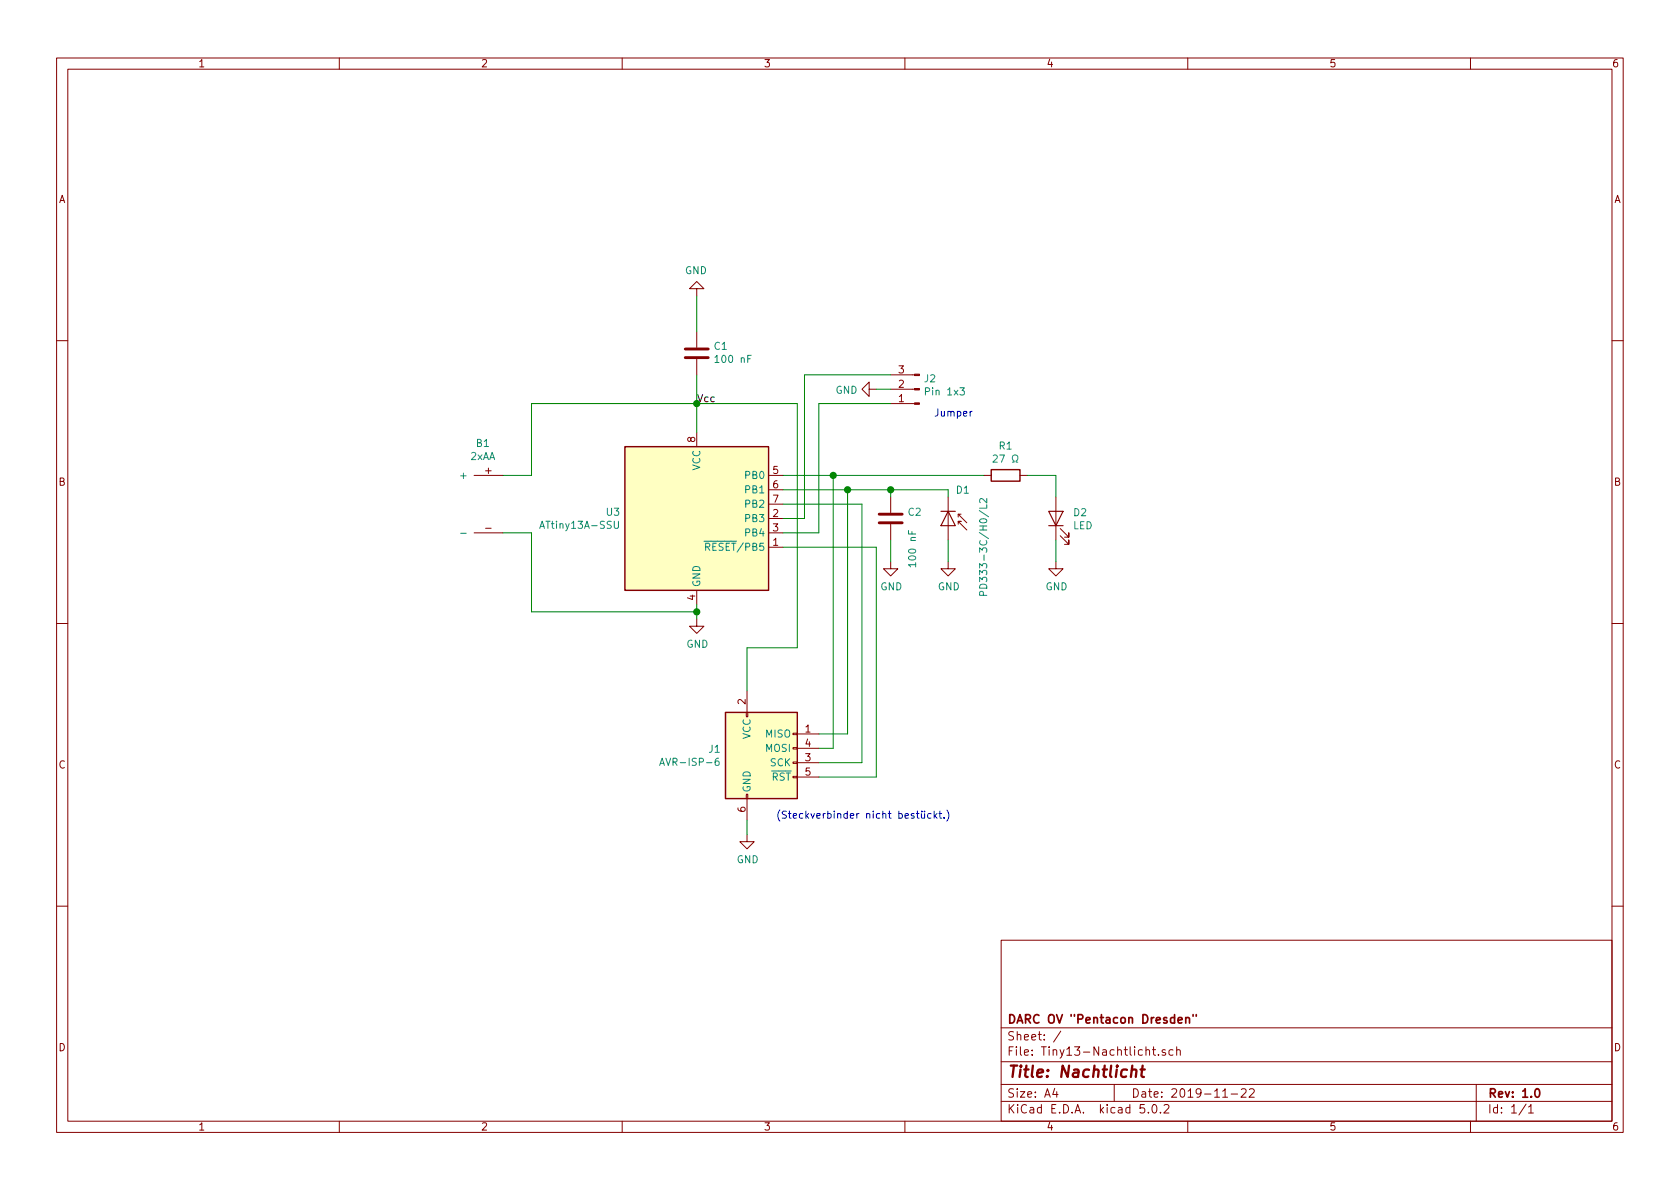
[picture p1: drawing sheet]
EESchema Schematic File Version 4
LIBS:Tiny13-Nachtlicht-cache
EELAYER 26 0
EELAYER END
$Descr A4 11693 8268
encoding utf-8
Sheet 1 1
Title "Nachtlicht"
Date "2019-11-22"
Rev "1.0"
Comp "DARC OV \"Pentacon Dresden\""
Comment1 ""
Comment2 ""
Comment3 ""
Comment4 ""
$EndDescr
$Comp
L MCU_Microchip_ATtiny:ATtiny13A-SSU U3
U 1 1
P 4850 3600
F 0 "U3" H 4320 3646 50  0000 R CNN
F 1 "ATtiny13A-SSU" H 4320 3555 50  0000 R CNN
F 2 "Package_SO:SOIC-8_3.9x4.9mm_P1.27mm" H 4850 3600 50  0001 C CIN
F 3 "http://ww1.microchip.com/downloads/en/DeviceDoc/doc8126.pdf" H 4850 3600 50  0001 C CNN
	1    4850 3600
	1    0    0    -1  
$EndComp
$Comp
L Device:C C1
U 1 1
P 4850 2450
F 0 "C1" H 4735 2404 50  0000 R CNN
F 1 "100 nF" H 4735 2495 50  0000 R CNN
F 2 "Capacitors_SMD:C_0805_HandSoldering" H 4888 2300 50  0001 C CNN
F 3 "~" H 4850 2450 50  0001 C CNN
	1    4850 2450
	-1   0    0    1   
$EndComp
$Comp
L Device:C C2
U 1 1
P 6200 3600
F 0 "C2" H 6315 3646 50  0000 L CNN
F 1 "100 nF" V 6350 3250 50  0000 L CNN
F 2 "Capacitors_SMD:C_0805_HandSoldering" H 6238 3450 50  0001 C CNN
F 3 "~" H 6200 3600 50  0001 C CNN
	1    6200 3600
	1    0    0    -1  
$EndComp
$Comp
L Device:D_Photo D1
U 1 1
P 6600 3650
F 0 "D1" V 6350 3700 50  0000 L CNN
F 1 "PD333-3C/H0/L2" H 6400 3900 50  0000 L CNN
F 2 "LEDs:LED-5MM" H 6550 3650 50  0001 C CNN
F 3 "~" H 6550 3650 50  0001 C CNN
	1    6600 3650
	0    1    1    0   
$EndComp
$Comp
L Device:LED D2
U 1 1
P 7350 3600
F 0 "D2" V 7388 3483 50  0000 R CNN
F 1 "LED" V 7297 3483 50  0000 R CNN
F 2 "LEDs:LED-5MM" H 7350 3600 50  0001 C CNN
F 3 "~" H 7350 3600 50  0001 C CNN
	1    7350 3600
	0    -1   -1   0   
$EndComp
$Comp
L power:GND #PWR02
U 1 1
P 4850 4300
F 0 "#PWR02" H 4850 4050 50  0001 C CNN
F 1 "GND" H 4855 4127 50  0000 C CNN
F 2 "" H 4850 4300 50  0001 C CNN
F 3 "" H 4850 4300 50  0001 C CNN
	1    4850 4300
	1    0    0    -1  
$EndComp
$Comp
L power:GND #PWR03
U 1 1
P 6200 3900
F 0 "#PWR03" H 6200 3650 50  0001 C CNN
F 1 "GND" H 6205 3727 50  0000 C CNN
F 2 "" H 6200 3900 50  0001 C CNN
F 3 "" H 6200 3900 50  0001 C CNN
	1    6200 3900
	1    0    0    -1  
$EndComp
$Comp
L power:GND #PWR04
U 1 1
P 6600 3900
F 0 "#PWR04" H 6600 3650 50  0001 C CNN
F 1 "GND" H 6605 3727 50  0000 C CNN
F 2 "" H 6600 3900 50  0001 C CNN
F 3 "" H 6600 3900 50  0001 C CNN
	1    6600 3900
	1    0    0    -1  
$EndComp
$Comp
L power:GND #PWR05
U 1 1
P 7350 3900
F 0 "#PWR05" H 7350 3650 50  0001 C CNN
F 1 "GND" H 7355 3727 50  0000 C CNN
F 2 "" H 7350 3900 50  0001 C CNN
F 3 "" H 7350 3900 50  0001 C CNN
	1    7350 3900
	1    0    0    -1  
$EndComp
$Comp
L power:GND #PWR01
U 1 1
P 4850 2050
F 0 "#PWR01" H 4850 1800 50  0001 C CNN
F 1 "GND" H 4855 1877 50  0000 C CNN
F 2 "" H 4850 2050 50  0001 C CNN
F 3 "" H 4850 2050 50  0001 C CNN
	1    4850 2050
	-1   0    0    1   
$EndComp
Wire Wire Line
	4850 2050 4850 2300
Wire Wire Line
	6200 3750 6200 3900
Wire Wire Line
	6600 3750 6600 3900
Wire Wire Line
	7350 3750 7350 3900
Wire Wire Line
	5450 3400 5900 3400
Wire Wire Line
	6600 3400 6600 3450
Wire Wire Line
	6200 3450 6200 3400
Connection ~ 6200 3400
Wire Wire Line
	6200 3400 6600 3400
Wire Wire Line
	7350 3300 7350 3450
$Comp
L Device:R R1
U 1 1
P 7000 3300
F 0 "R1" V 6793 3300 50  0000 C CNN
F 1 "27 Ω" V 6884 3300 50  0000 C CNN
F 2 "Resistors_SMD:R_0805_HandSoldering" V 6930 3300 50  0001 C CNN
F 3 "~" H 7000 3300 50  0001 C CNN
	1    7000 3300
	0    1    1    0   
$EndComp
Wire Wire Line
	5450 3300 5800 3300
Wire Wire Line
	7150 3300 7350 3300
Text Label 4850 2800 0    50   ~ 0
Vcc
Wire Wire Line
	4850 4200 4850 4250
Wire Wire Line
	3700 4250 4850 4250
Connection ~ 4850 4250
Wire Wire Line
	4850 4250 4850 4300
Wire Wire Line
	3700 2800 4850 2800
Wire Wire Line
	4850 2600 4850 2800
Connection ~ 4850 2800
Wire Wire Line
	4850 2800 4850 3000
$Comp
L Battery:2xAA B1
U 1 1
P 3500 3500
F 0 "B1" H 3639 3925 50  0000 C CNN
F 1 "2xAA" H 3639 3834 50  0000 C CNN
F 2 "Battery:2xAA-standing" H 3500 3500 50  0001 C CNN
F 3 "" H 3500 3500 50  0001 C CNN
	1    3500 3500
	-1   0    0    -1  
$EndComp
Wire Wire Line
	3700 2800 3700 3300
Wire Wire Line
	3700 3300 3500 3300
Wire Wire Line
	3500 3700 3700 3700
Wire Wire Line
	3700 3700 3700 4250
$Comp
L Connector:AVR-ISP-6 J1
U 1 1
P 5300 5300
F 0 "J1" H 5020 5396 50  0000 R CNN
F 1 "AVR-ISP-6" H 5020 5305 50  0000 R CNN
F 2 "Pin_Headers:Pin_Header_Straight_2x03" V 5050 5350 50  0001 C CNN
F 3 " ~" H 4025 4750 50  0001 C CNN
	1    5300 5300
	1    0    0    -1  
$EndComp
$Comp
L Connector:Conn_01x03_Male J2
U 1 1
P 6400 2700
F 0 "J2" H 6372 2630 50  0000 R CNN
F 1 "Pin 1x3" H 6372 2721 50  0000 R CNN
F 2 "Pin_Headers:Pin_Header_Straight_1x03" H 6400 2700 50  0001 C CNN
F 3 "~" H 6400 2700 50  0001 C CNN
	1    6400 2700
	-1   0    0    1   
$EndComp
$Comp
L power:GND #PWR06
U 1 1
P 5200 5800
F 0 "#PWR06" H 5200 5550 50  0001 C CNN
F 1 "GND" H 5205 5627 50  0000 C CNN
F 2 "" H 5200 5800 50  0001 C CNN
F 3 "" H 5200 5800 50  0001 C CNN
	1    5200 5800
	1    0    0    -1  
$EndComp
$Comp
L power:GND #PWR07
U 1 1
P 6100 2700
F 0 "#PWR07" H 6100 2450 50  0001 C CNN
F 1 "GND" V 6105 2572 50  0000 R CNN
F 2 "" H 6100 2700 50  0001 C CNN
F 3 "" H 6100 2700 50  0001 C CNN
	1    6100 2700
	0    1    1    0   
$EndComp
Wire Wire Line
	4850 2800 5550 2800
Wire Wire Line
	5550 2800 5550 4500
Wire Wire Line
	5550 4500 5200 4500
Wire Wire Line
	5200 4500 5200 4800
Wire Wire Line
	5200 5700 5200 5800
Wire Wire Line
	5700 5200 5800 5200
Wire Wire Line
	5800 5200 5800 3300
Connection ~ 5800 3300
Wire Wire Line
	5800 3300 6850 3300
Wire Wire Line
	5700 5100 5900 5100
Wire Wire Line
	5900 5100 5900 3400
Connection ~ 5900 3400
Wire Wire Line
	5900 3400 6200 3400
Wire Wire Line
	5700 5300 6000 5300
Wire Wire Line
	6000 5300 6000 3500
Wire Wire Line
	6000 3500 5450 3500
Wire Wire Line
	5450 3800 6100 3800
Wire Wire Line
	6100 3800 6100 5400
Wire Wire Line
	6100 5400 5700 5400
Wire Wire Line
	5450 3600 5600 3600
Wire Wire Line
	5600 3600 5600 2600
Wire Wire Line
	5600 2600 6200 2600
Wire Wire Line
	6200 2800 5700 2800
Wire Wire Line
	5700 2800 5700 3700
Wire Wire Line
	5700 3700 5450 3700
Wire Wire Line
	6100 2700 6200 2700
Text Notes 6500 2900 0    50   ~ 0
Jumper
Text Notes 5400 5700 0    50   ~ 0
(Steckverbinder nicht bestückt.)
$EndSCHEMATC
